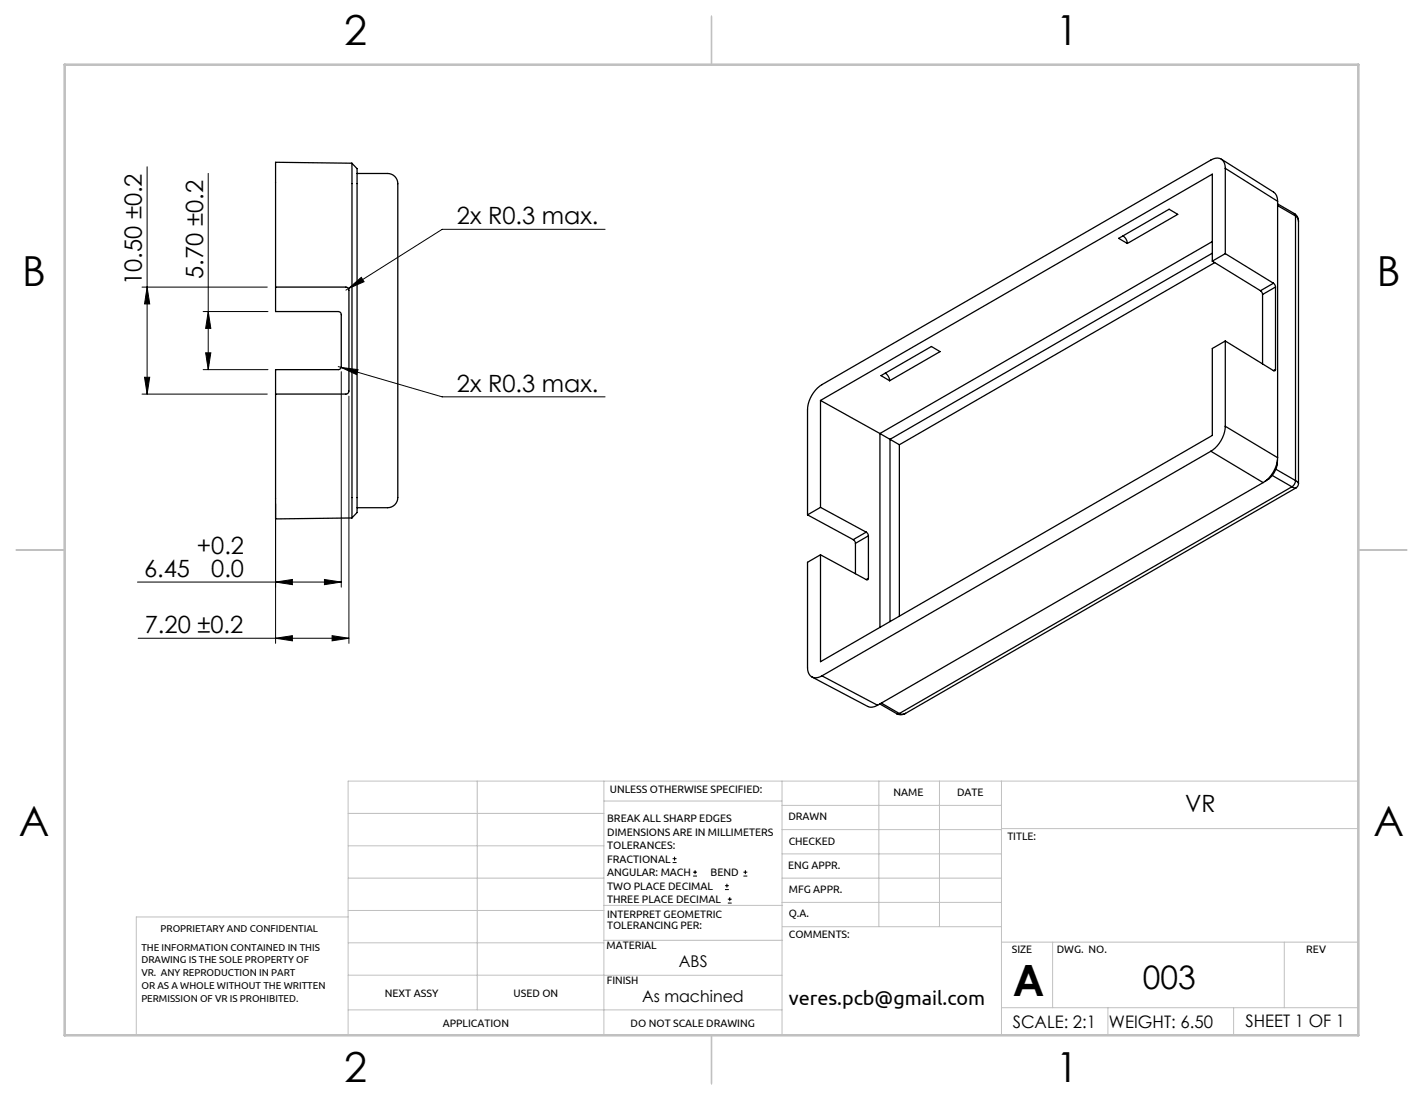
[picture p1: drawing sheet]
<svg xmlns="http://www.w3.org/2000/svg" width="279mm" height="216mm" viewBox="0 0 279 216" stroke-linecap="round" stroke-linejoin="round" font-family="sans-serif">
<g fill="none" stroke="#000" stroke-width=".2">
<path d="M28.9 32.7v44.7M40.9 34v38.5M27.9 56.3h24.6M28.9 56.3l.5 3.4h-1zM68.4 56.6l2.5-2.2 .6 .9zM68.4 56.6l-.5 .4M118.8 45h-32l-18.4 11.6M27.9 77.4h24.6M28.4 74h1l-.5 3.4zM39.9 72.5h12.7M39.9 61.1h12.7M40.4 69.2h1l-.5 3.3z"/>
<path d="M40.9 61.1l.5 3.4h-1zM66.4 71.9l20.4 6h32M67 72.1l3.3 .5-.3 .9zM67 72.9v42.3M68.5 77.7v48.6M54.1 98.9v27.4M27 114.2h40M54.1 114.2l3.3-.5v1.1zM63.7 113.7l3.3 .5-3.3 .6zM27.1 125.3h41.4M54.1 125.3l3.3-.5v1zM65.2 124.8l3.3 .5-3.3 .5z"/>
<path d="M132.1 169.3h.7M132.1 168.5h.7M132.4 168.2v.7M136.1 171.9h.8M136.1 171.2h.8M136.5 170.8v.8M142.3 174.6h.8M142.3 173.8h.8M142.7 173.5v.7M142.9 177.3h.8M142.9 176.5h.8M143.3 176.1v.8"/>
<path d="M146 171.9h.7M146 171.2h.7M146.3 170.8v.8"/>
</g>
<g fill="none" stroke="#c0c0c0" stroke-width=".2">
<path d="M68.4 159.7h50.2M93.7 153.3v44.9M118.6 153.3v49.9M118.6 157.2h34.9M153.5 153.3v49.9M153.5 158.1h43.1M172.6 153.3v28.6M184.5 153.3v28.6M196.6 153.3v49.9M266.7 153.3h-198.3v49.9M68.4 178.7h50.2M68.4 172.4h50.2"/>
<path d="M68.4 166h50.2M68.4 180h-41.6v23.2M118.6 177.7h35.1M153.5 167.6h43.1M153.5 162.8h43.1M153.5 172.4h43.1M153.5 177.1h43.1M196.6 162.6h70.1M68.4 198.2h85.1M68.4 185.1h50.2M68.4 191.4h50.2M118.6 191.4h34.9"/>
<path d="M118.6 184.6h35.1M153.7 181.9h42.9M196.6 197.8h70.1M196.6 184.9h70.1M206.7 184.9v12.9M217.5 197.8v5.4M242.2 197.8v5.4M252.2 184.9v12.9"/>
</g>
<path d="M139.7 3.2v9.5M3.2 107.9h9.5M266.7 107.9h9.5M139.7 203.2v9.5" fill="none" stroke="#c0c0c0" stroke-width=".25"/>
<path d="M12.7 12.7h254v190.5h-254z" fill="none" stroke="#c0c0c0" stroke-width=".5"/>
<g fill="#000">
<path d="M28.9 56.3l.5 3.4h-1zM28.4 74h1l-.5 3.4z"/>
<path d="M40.4 69.2h1l-.5 3.3zM40.9 61.1l.5 3.4h-1z"/>
<path d="M63.7 113.7l3.3 .5-3.3 .6zM54.1 114.2l3.3-.5v1.1z"/>
<path d="M54.1 125.3l3.3-.5v1zM65.2 124.8l3.3 .5-3.3 .5zM68.4 56.6l3.1-1.3-.6-.9zM67 72.1l3 1.4 .3-.9z"/>
</g>
<g fill="none" stroke="#000" stroke-width=".25">
<path d="M69.1 32l-15-.2v29.3h12.3l.5 .3 .1 .4v10.1l-.2 .5-.4 .1h-12.3v29.3l15-.1M69.1 32v69.7M69.1 32l1 1.1v67.5l-1 1.1M70.1 34h6a2 2 0 0 1 2 2v61.7a2 2 0 0 1-2 1.9h-6M239.8 31.2l10.3 6.5a1.98 1.98 0 0 1 .8 1.8M240.6 33a1.72 1.72 0 0 0-.8-1.8 1.72 1.72 0 0 0-2 .2l-76.4 44.1a6.2 6.2 0 0 0-2.8 4.9v20.7M240.6 33v16.8M240.6 33l10.3 6.5M250.9 39.5v50.3M54.1 56.4h13.8a.6 .6 0 0 1 .6 .5v19.8a.6 .6 0 0 1-.6 .6h-13.8M219.6 46.8l9.9-5.7 1.7 1-9.9 5.7zM220.5 46.3l.6 .6 .2 .9"/>
<path d="M238 51.3v-17.1l-76.9 44.4M238 51.3l9.5 5.8M238 47.4l-65.2 37.7M238 49.7l-63.3 36.5v35.8M238.5 51.5l-61.9 35.8M240.6 49.8l9.4 5.8M240.6 49.8l-2.6 1.5M247.5 57.1l.3 .3 .1 .4M247.9 57.8v13.6M250 55.6l.3 .3 .1 .4M250 55.6l-2.5 1.5M250.4 56.3v16.2"/>
<path d="M250.4 56.3l-2.5 1.5M250.9 40l3.3 1.9M250.9 40.4l3.5 2M254.2 41.9l.6 .7 .1 .8M254.2 41.9l.2 .5M254.4 42.4a1.17 1.17 0 0 1 .6 1M254.4 42.4v51.9M255 43.4v51.5M161.1 78.6v21M161.1 78.6l11.7 6.5M173 73.7l9.9-5.7 1.7 1-9.9 5.7zM173.8 73.2l.6 .6 .3 .9"/>
<path d="M240.6 66.9v16.8M240.6 66.9l-2.6 1.5v17.1l-76.9 44.4v-21M240.6 66.9l9.4 5.8M250.4 72.5a.25 .25 0 0 1-.1 .3 .25 .25 0 0 1-.3-.1M250.4 72.5l-.4 .2M161.1 99.6l-2.5 1.5M161.1 99.6l9 4.8M172.8 85.1h.1M172.8 85.1l3.8 2.2M172.8 85.1v38M176.6 87.3v33.6M237.8 88.6l10.2 6.1"/>
<path d="M237.8 88.6l-76.4 44.1M240.6 83.7a6.2 6.2 0 0 1-2.8 4.9M240.6 83.7l10.3 6.1M248 94.7l-75.7 43.7M249.8 93.3l3.9 2.2M250.5 92.1l3.9 2.2M250.8 91.2a4.7 4.7 0 0 1-2.4 3.3M250.8 90.3v.9M250.9 89.8a6.2 6.2 0 0 1-2.9 4.9M253.7 95.5l.8 .3M253.7 95.5l-77.1 44.5M254.4 94.3a1.56 1.56 0 0 1-.7 1.2"/>
<path d="M254.4 94.3l.6 .6M254.5 95.8l-76.7 44.2-.7 .2-.5-.2M255 94.9l-.2 .5-.4 .4M158.6 101.1l8.9 4.8M161.1 108.9l-2.5 1.5v20.6a1.72 1.72 0 0 0 .8 1.9 1.72 1.72 0 0 0 2-.2M161.1 108.9l9 4.9M167.5 105.9l.4 .4 .1 .3M168 106.6v6M170.1 104.4l.3 .4 .1 .4M170.1 104.4l-2.6 1.5M170.5 113.5l-.1 .3h-.3M170.5 105.2v8.3"/>
<path d="M170.5 105.2l-2.5 1.4M170.5 113.5l-.4 .3M159.4 132.9l11 5.7a1.85 1.85 0 0 0 1.9-.2M161.4 132.7l10.9 5.7M172.8 138.2l3.3 1.9M173 138l3.6 2M176.6 140l-.5 .1M177.8 140l-.7 .3-1-.2"/>
</g>
<text font-size="8.5" x="198.9" y="195.5">A</text>
<g font-size="8.1">
<text x="67.6" y="8.9">2</text>
<text x="207.3" y="8.9">1</text>
<text x="4.4" y="56.2">B</text>
<text x="270.4" y="56.2">B</text>
<text x="3.7" y="164.1">A</text>
<text x="269.7" y="164.1">A</text>
<text x="67.6" y="212.4">2</text>
<text x="207.3" y="212.4">1</text>
</g>
<text font-size="6.3" x="224.4" y="194.1">003</text>
<g font-size="4.7">
<text x="89.7" y="44">2x R0.3 max.</text>
<text x="27.9" y="56" transform="rotate(-90 27.9 56)">10.50 ±0.2</text>
<text x="39.9" y="54.7" transform="rotate(-90 39.9 54.7)">5.70 ±0.2</text>
<text x="89.7" y="76.9">2x R0.3 max.</text>
<text x="28.3" y="113.2">6.45</text>
<text x="38.6" y="108.7">+0.2</text>
<text x="41.5" y="113.2">0.0</text>
<text x="28.4" y="124.3">7.20 ±0.2</text>
<text x="232.7" y="159.4">VR</text>
</g>
<text font-size="3.9" x="154.9" y="197.2">veres.pcb@gmail.com</text>
<g font-size="3.4">
<text x="198.8" y="201.7">SCALE: 2:1</text>
<text x="217.7" y="201.8">WEIGHT: 6.50</text>
<text x="244.5" y="201.7">SHEET 1 OF 1</text>
</g>
<g font-size="3.2">
<text x="133.3" y="189.8">ABS</text>
<text x="126.1" y="196.6">As machined</text>
</g>
<g font-size="2.1">
<text x="119.8" y="155.6">UNLESS OTHERWISE SPECIFIED:</text>
<text x="119.2" y="161.4">BREAK ALL SHARP EDGES</text>
<text x="154.8" y="161">DRAWN</text>
<text x="175.4" y="156.2">NAME</text>
<text x="187.9" y="156.2">DATE</text>
<text x="119.2" y="164">DIMENSIONS ARE IN MILLIMETERS</text>
<text x="119.2" y="166.7">TOLERANCES:</text>
<text x="154.9" y="165.8">CHECKED</text>
<text x="197.8" y="165">TITLE:</text>
<text x="119.2" y="169.3">FRACTIONAL</text>
<text x="119.2" y="172">ANGULAR: MACH</text>
<text x="139.5" y="172">BEND</text>
<text x="154.8" y="170.5">ENG APPR.</text>
<text x="119.2" y="174.6">TWO PLACE DECIMAL</text>
<text x="119.2" y="177.3">THREE PLACE DECIMAL</text>
<text x="154.9" y="180">Q.A.</text>
<text x="154.9" y="175.2">MFG APPR.</text>
<text x="119.2" y="180.2">INTERPRET GEOMETRIC</text>
<text x="119.2" y="182.3">TOLERANCING PER:</text>
<text x="154.9" y="184.2">COMMENTS:</text>
<text x="119.1" y="186.3">MATERIAL</text>
<text x="198.7" y="187">SIZE</text>
<text x="207.5" y="187">DWG. NO.</text>
<text x="256.5" y="187.1">REV</text>
<text x="75.5" y="195.8">NEXT ASSY</text>
<text x="100.9" y="195.7">USED ON</text>
<text x="119.1" y="193.1">FINISH</text>
<text x="86.9" y="201.6">APPLICATION</text>
<text x="123.8" y="201.6">DO NOT SCALE DRAWING</text>
</g>
<g font-size="2">
<text x="31.5" y="183">PROPRIETARY AND CONFIDENTIAL</text>
<text x="27.8" y="186.6">THE INFORMATION CONTAINED IN THIS</text>
<text x="27.8" y="189.1">DRAWING IS THE SOLE PROPERTY OF</text>
<text x="27.8" y="191.6">VR. ANY REPRODUCTION IN PART</text>
<text x="27.8" y="194.2">OR AS A WHOLE WITHOUT THE WRITTEN</text>
<text x="27.8" y="196.7">PERMISSION OF VR IS PROHIBITED.</text>
</g>
</svg>
